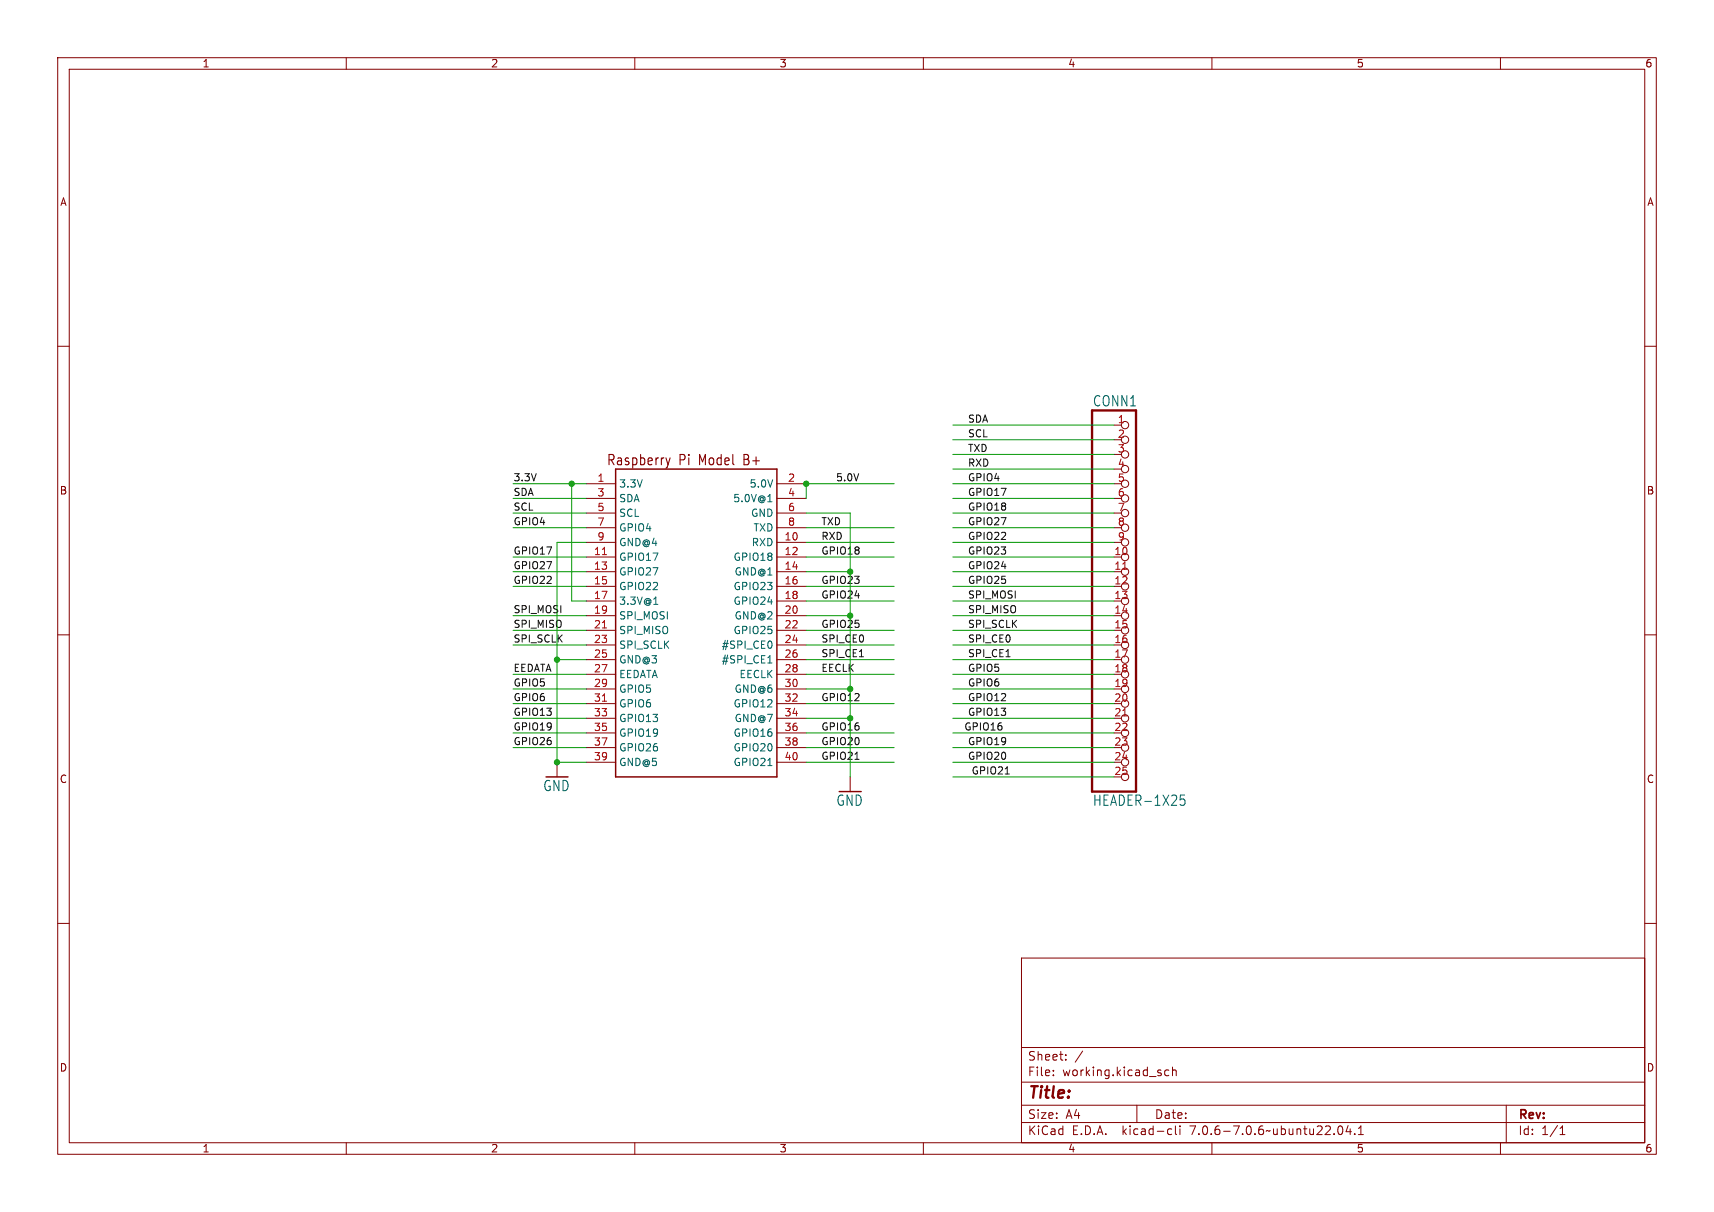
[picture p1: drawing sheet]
(kicad_sch (version 20230121) (generator eeschema)

 (paper "A4")

 (lib_symbols
  (symbol "working-eagle-import:GND" (power) (in_bom yes) (on_board yes)
   (property "Reference" "#GND" (at 0 0 0) (effects (font (size 1.27 1.27)) hide))
   (property "Value" "GND" (at -2.54 -2.54 0) (effects (font (size 1.778 1.5113)) (justify left bottom)))
   (property "Footprint" "" (at 0 0 0) (effects (font (size 1.27 1.27)) hide))
   (property "Datasheet" "" (at 0 0 0) (effects (font (size 1.27 1.27)) hide))
   (property "ki_locked" "" (at 0 0 0) (effects (font (size 1.27 1.27))))
   (symbol "GND_1_0"
    (polyline (pts (xy -1.905 0) (xy 1.905 0)) (stroke (width 0.254) (type solid)) (fill (type none)))
    (pin power_in line (at 0 2.54 270) (length 2.54) (name "GND" (effects (font (size 0 0)))) (number "1" (effects (font (size 0 0)))))))
  (symbol "working-eagle-import:HEADER-1X25" (in_bom yes) (on_board yes)
   (property "Reference" "CONN" (at -3.81 33.655 0) (effects (font (size 1.778 1.5113)) (justify left bottom)))
   (property "Value" "" (at -3.81 -35.56 0) (effects (font (size 1.778 1.5113)) (justify left bottom)))
   (property "Footprint" "working:1X25_ROUND_70MIL" (at 0 0 0) (effects (font (size 1.27 1.27)) hide))
   (property "Datasheet" "" (at 0 0 0) (effects (font (size 1.27 1.27)) hide))
   (property "ki_locked" "" (at 0 0 0) (effects (font (size 1.27 1.27))))
   (symbol "HEADER-1X25_1_0"
    (polyline (pts (xy -3.81 -33.02) (xy 3.81 -33.02)) (stroke (width 0.4064) (type solid)) (fill (type none)))
    (polyline (pts (xy -3.81 33.02) (xy -3.81 -33.02)) (stroke (width 0.4064) (type solid)) (fill (type none)))
    (polyline (pts (xy 3.81 -33.02) (xy 3.81 33.02)) (stroke (width 0.4064) (type solid)) (fill (type none)))
    (polyline (pts (xy 3.81 33.02) (xy -3.81 33.02)) (stroke (width 0.4064) (type solid)) (fill (type none)))
    (pin passive inverted (at 0 30.48 0) (length 2.54) (name "1" (effects (font (size 0 0)))) (number "1" (effects (font (size 1.27 1.27)))))
    (pin passive inverted (at 0 7.62 0) (length 2.54) (name "10" (effects (font (size 0 0)))) (number "10" (effects (font (size 1.27 1.27)))))
    (pin passive inverted (at 0 5.08 0) (length 2.54) (name "11" (effects (font (size 0 0)))) (number "11" (effects (font (size 1.27 1.27)))))
    (pin passive inverted (at 0 2.54 0) (length 2.54) (name "12" (effects (font (size 0 0)))) (number "12" (effects (font (size 1.27 1.27)))))
    (pin passive inverted (at 0 0 0) (length 2.54) (name "13" (effects (font (size 0 0)))) (number "13" (effects (font (size 1.27 1.27)))))
    (pin passive inverted (at 0 -2.54 0) (length 2.54) (name "14" (effects (font (size 0 0)))) (number "14" (effects (font (size 1.27 1.27)))))
    (pin passive inverted (at 0 -5.08 0) (length 2.54) (name "15" (effects (font (size 0 0)))) (number "15" (effects (font (size 1.27 1.27)))))
    (pin passive inverted (at 0 -7.62 0) (length 2.54) (name "16" (effects (font (size 0 0)))) (number "16" (effects (font (size 1.27 1.27)))))
    (pin passive inverted (at 0 -10.16 0) (length 2.54) (name "17" (effects (font (size 0 0)))) (number "17" (effects (font (size 1.27 1.27)))))
    (pin passive inverted (at 0 -12.7 0) (length 2.54) (name "18" (effects (font (size 0 0)))) (number "18" (effects (font (size 1.27 1.27)))))
    (pin passive inverted (at 0 -15.24 0) (length 2.54) (name "19" (effects (font (size 0 0)))) (number "19" (effects (font (size 1.27 1.27)))))
    (pin passive inverted (at 0 27.94 0) (length 2.54) (name "2" (effects (font (size 0 0)))) (number "2" (effects (font (size 1.27 1.27)))))
    (pin passive inverted (at 0 -17.78 0) (length 2.54) (name "20" (effects (font (size 0 0)))) (number "20" (effects (font (size 1.27 1.27)))))
    (pin passive inverted (at 0 -20.32 0) (length 2.54) (name "21" (effects (font (size 0 0)))) (number "21" (effects (font (size 1.27 1.27)))))
    (pin passive inverted (at 0 -22.86 0) (length 2.54) (name "22" (effects (font (size 0 0)))) (number "22" (effects (font (size 1.27 1.27)))))
    (pin passive inverted (at 0 -25.4 0) (length 2.54) (name "23" (effects (font (size 0 0)))) (number "23" (effects (font (size 1.27 1.27)))))
    (pin passive inverted (at 0 -27.94 0) (length 2.54) (name "24" (effects (font (size 0 0)))) (number "24" (effects (font (size 1.27 1.27)))))
    (pin passive inverted (at 0 -30.48 0) (length 2.54) (name "25" (effects (font (size 0 0)))) (number "25" (effects (font (size 1.27 1.27)))))
    (pin passive inverted (at 0 25.4 0) (length 2.54) (name "3" (effects (font (size 0 0)))) (number "3" (effects (font (size 1.27 1.27)))))
    (pin passive inverted (at 0 22.86 0) (length 2.54) (name "4" (effects (font (size 0 0)))) (number "4" (effects (font (size 1.27 1.27)))))
    (pin passive inverted (at 0 20.32 0) (length 2.54) (name "5" (effects (font (size 0 0)))) (number "5" (effects (font (size 1.27 1.27)))))
    (pin passive inverted (at 0 17.78 0) (length 2.54) (name "6" (effects (font (size 0 0)))) (number "6" (effects (font (size 1.27 1.27)))))
    (pin passive inverted (at 0 15.24 0) (length 2.54) (name "7" (effects (font (size 0 0)))) (number "7" (effects (font (size 1.27 1.27)))))
    (pin passive inverted (at 0 12.7 0) (length 2.54) (name "8" (effects (font (size 0 0)))) (number "8" (effects (font (size 1.27 1.27)))))
    (pin passive inverted (at 0 10.16 0) (length 2.54) (name "9" (effects (font (size 0 0)))) (number "9" (effects (font (size 1.27 1.27)))))))
  (symbol "working-eagle-import:RASPBERRYPI_BPLUS_BONNETNODIM" (in_bom yes) (on_board yes)
   (property "Reference" "RPI" (at 0 0 0) (effects (font (size 1.27 1.27)) hide))
   (property "Value" "" (at 0 0 0) (effects (font (size 1.27 1.27)) hide))
   (property "Footprint" "working:PI_BONNET_NODIM" (at 0 0 0) (effects (font (size 1.27 1.27)) hide))
   (property "Datasheet" "" (at 0 0 0) (effects (font (size 1.27 1.27)) hide))
   (property "ki_locked" "" (at 0 0 0) (effects (font (size 1.27 1.27))))
   (symbol "RASPBERRYPI_BPLUS_BONNETNODIM_1_0"
    (polyline (pts (xy -12.7 -30.48) (xy -12.7 22.86)) (stroke (width 0.254) (type solid)) (fill (type none)))
    (polyline (pts (xy -12.7 22.86) (xy 15.24 22.86)) (stroke (width 0.254) (type solid)) (fill (type none)))
    (polyline (pts (xy 15.24 -30.48) (xy -12.7 -30.48)) (stroke (width 0.254) (type solid)) (fill (type none)))
    (polyline (pts (xy 15.24 22.86) (xy 15.24 -30.48)) (stroke (width 0.254) (type solid)) (fill (type none)))
    (text "Raspberry Pi Model B+" (at 12.7 25.4 0) (effects (font (size 1.778 1.5113)) (justify right top)))
    (pin power_in line (at -17.78 20.32 0) (length 5.08) (name "3.3V" (effects (font (size 1.27 1.27)))) (number "1" (effects (font (size 1.27 1.27)))))
    (pin bidirectional line (at 20.32 10.16 180) (length 5.08) (name "RXD" (effects (font (size 1.27 1.27)))) (number "10" (effects (font (size 1.27 1.27)))))
    (pin bidirectional line (at -17.78 7.62 0) (length 5.08) (name "GPIO17" (effects (font (size 1.27 1.27)))) (number "11" (effects (font (size 1.27 1.27)))))
    (pin bidirectional line (at 20.32 7.62 180) (length 5.08) (name "GPIO18" (effects (font (size 1.27 1.27)))) (number "12" (effects (font (size 1.27 1.27)))))
    (pin bidirectional line (at -17.78 5.08 0) (length 5.08) (name "GPIO27" (effects (font (size 1.27 1.27)))) (number "13" (effects (font (size 1.27 1.27)))))
    (pin power_in line (at 20.32 5.08 180) (length 5.08) (name "GND@1" (effects (font (size 1.27 1.27)))) (number "14" (effects (font (size 1.27 1.27)))))
    (pin bidirectional line (at -17.78 2.54 0) (length 5.08) (name "GPIO22" (effects (font (size 1.27 1.27)))) (number "15" (effects (font (size 1.27 1.27)))))
    (pin bidirectional line (at 20.32 2.54 180) (length 5.08) (name "GPIO23" (effects (font (size 1.27 1.27)))) (number "16" (effects (font (size 1.27 1.27)))))
    (pin power_in line (at -17.78 0 0) (length 5.08) (name "3.3V@1" (effects (font (size 1.27 1.27)))) (number "17" (effects (font (size 1.27 1.27)))))
    (pin bidirectional line (at 20.32 0 180) (length 5.08) (name "GPIO24" (effects (font (size 1.27 1.27)))) (number "18" (effects (font (size 1.27 1.27)))))
    (pin bidirectional line (at -17.78 -2.54 0) (length 5.08) (name "SPI_MOSI" (effects (font (size 1.27 1.27)))) (number "19" (effects (font (size 1.27 1.27)))))
    (pin power_in line (at 20.32 20.32 180) (length 5.08) (name "5.0V" (effects (font (size 1.27 1.27)))) (number "2" (effects (font (size 1.27 1.27)))))
    (pin power_in line (at 20.32 -2.54 180) (length 5.08) (name "GND@2" (effects (font (size 1.27 1.27)))) (number "20" (effects (font (size 1.27 1.27)))))
    (pin bidirectional line (at -17.78 -5.08 0) (length 5.08) (name "SPI_MISO" (effects (font (size 1.27 1.27)))) (number "21" (effects (font (size 1.27 1.27)))))
    (pin bidirectional line (at 20.32 -5.08 180) (length 5.08) (name "GPIO25" (effects (font (size 1.27 1.27)))) (number "22" (effects (font (size 1.27 1.27)))))
    (pin bidirectional line (at -17.78 -7.62 0) (length 5.08) (name "SPI_SCLK" (effects (font (size 1.27 1.27)))) (number "23" (effects (font (size 1.27 1.27)))))
    (pin bidirectional line (at 20.32 -7.62 180) (length 5.08) (name "#SPI_CE0" (effects (font (size 1.27 1.27)))) (number "24" (effects (font (size 1.27 1.27)))))
    (pin power_in line (at -17.78 -10.16 0) (length 5.08) (name "GND@3" (effects (font (size 1.27 1.27)))) (number "25" (effects (font (size 1.27 1.27)))))
    (pin bidirectional line (at 20.32 -10.16 180) (length 5.08) (name "#SPI_CE1" (effects (font (size 1.27 1.27)))) (number "26" (effects (font (size 1.27 1.27)))))
    (pin bidirectional line (at -17.78 -12.7 0) (length 5.08) (name "EEDATA" (effects (font (size 1.27 1.27)))) (number "27" (effects (font (size 1.27 1.27)))))
    (pin bidirectional line (at 20.32 -12.7 180) (length 5.08) (name "EECLK" (effects (font (size 1.27 1.27)))) (number "28" (effects (font (size 1.27 1.27)))))
    (pin bidirectional line (at -17.78 -15.24 0) (length 5.08) (name "GPIO5" (effects (font (size 1.27 1.27)))) (number "29" (effects (font (size 1.27 1.27)))))
    (pin bidirectional line (at -17.78 17.78 0) (length 5.08) (name "SDA" (effects (font (size 1.27 1.27)))) (number "3" (effects (font (size 1.27 1.27)))))
    (pin power_in line (at 20.32 -15.24 180) (length 5.08) (name "GND@6" (effects (font (size 1.27 1.27)))) (number "30" (effects (font (size 1.27 1.27)))))
    (pin bidirectional line (at -17.78 -17.78 0) (length 5.08) (name "GPIO6" (effects (font (size 1.27 1.27)))) (number "31" (effects (font (size 1.27 1.27)))))
    (pin bidirectional line (at 20.32 -17.78 180) (length 5.08) (name "GPIO12" (effects (font (size 1.27 1.27)))) (number "32" (effects (font (size 1.27 1.27)))))
    (pin bidirectional line (at -17.78 -20.32 0) (length 5.08) (name "GPIO13" (effects (font (size 1.27 1.27)))) (number "33" (effects (font (size 1.27 1.27)))))
    (pin power_in line (at 20.32 -20.32 180) (length 5.08) (name "GND@7" (effects (font (size 1.27 1.27)))) (number "34" (effects (font (size 1.27 1.27)))))
    (pin bidirectional line (at -17.78 -22.86 0) (length 5.08) (name "GPIO19" (effects (font (size 1.27 1.27)))) (number "35" (effects (font (size 1.27 1.27)))))
    (pin bidirectional line (at 20.32 -22.86 180) (length 5.08) (name "GPIO16" (effects (font (size 1.27 1.27)))) (number "36" (effects (font (size 1.27 1.27)))))
    (pin bidirectional line (at -17.78 -25.4 0) (length 5.08) (name "GPIO26" (effects (font (size 1.27 1.27)))) (number "37" (effects (font (size 1.27 1.27)))))
    (pin bidirectional line (at 20.32 -25.4 180) (length 5.08) (name "GPIO20" (effects (font (size 1.27 1.27)))) (number "38" (effects (font (size 1.27 1.27)))))
    (pin power_in line (at -17.78 -27.94 0) (length 5.08) (name "GND@5" (effects (font (size 1.27 1.27)))) (number "39" (effects (font (size 1.27 1.27)))))
    (pin power_in line (at 20.32 17.78 180) (length 5.08) (name "5.0V@1" (effects (font (size 1.27 1.27)))) (number "4" (effects (font (size 1.27 1.27)))))
    (pin bidirectional line (at 20.32 -27.94 180) (length 5.08) (name "GPIO21" (effects (font (size 1.27 1.27)))) (number "40" (effects (font (size 1.27 1.27)))))
    (pin bidirectional line (at -17.78 15.24 0) (length 5.08) (name "SCL" (effects (font (size 1.27 1.27)))) (number "5" (effects (font (size 1.27 1.27)))))
    (pin power_in line (at 20.32 15.24 180) (length 5.08) (name "GND" (effects (font (size 1.27 1.27)))) (number "6" (effects (font (size 1.27 1.27)))))
    (pin bidirectional line (at -17.78 12.7 0) (length 5.08) (name "GPIO4" (effects (font (size 1.27 1.27)))) (number "7" (effects (font (size 1.27 1.27)))))
    (pin bidirectional line (at 20.32 12.7 180) (length 5.08) (name "TXD" (effects (font (size 1.27 1.27)))) (number "8" (effects (font (size 1.27 1.27)))))
    (pin power_in line (at -17.78 10.16 0) (length 5.08) (name "GND@4" (effects (font (size 1.27 1.27)))) (number "9" (effects (font (size 1.27 1.27))))))))

 (junction (at 96.52 114.3) (diameter 0) (color 0 0 0 0))
 (junction (at 147.32 124.46) (diameter 0) (color 0 0 0 0))
 (junction (at 147.32 106.68) (diameter 0) (color 0 0 0 0))
 (junction (at 99.06 83.82) (diameter 0) (color 0 0 0 0))
 (junction (at 139.7 83.82) (diameter 0) (color 0 0 0 0))
 (junction (at 147.32 99.06) (diameter 0) (color 0 0 0 0))
 (junction (at 147.32 119.38) (diameter 0) (color 0 0 0 0))
 (junction (at 96.52 132.08) (diameter 0) (color 0 0 0 0))

 (wire (pts (xy 139.7 119.38) (xy 147.32 119.38)) (stroke (width 0.1524) (type solid)))
 (wire (pts (xy 139.7 101.6) (xy 154.94 101.6)) (stroke (width 0.1524) (type solid)))
 (wire (pts (xy 101.6 91.44) (xy 88.9 91.44)) (stroke (width 0.1524) (type solid)))
 (wire (pts (xy 139.7 88.9) (xy 147.32 88.9)) (stroke (width 0.1524) (type solid)))
 (wire (pts (xy 193.04 127) (xy 165.1 127)) (stroke (width 0.1524) (type solid)))
 (wire (pts (xy 147.32 99.06) (xy 147.32 106.68)) (stroke (width 0.1524) (type solid)))
 (wire (pts (xy 165.1 99.06) (xy 193.04 99.06)) (stroke (width 0.1524) (type solid)))
 (wire (pts (xy 96.52 114.3) (xy 101.6 114.3)) (stroke (width 0.1524) (type solid)))
 (wire (pts (xy 147.32 106.68) (xy 147.32 119.38)) (stroke (width 0.1524) (type solid)))
 (wire (pts (xy 193.04 116.84) (xy 165.1 116.84)) (stroke (width 0.1524) (type solid)))
 (wire (pts (xy 88.9 129.54) (xy 101.6 129.54)) (stroke (width 0.1524) (type solid)))
 (wire (pts (xy 165.1 134.62) (xy 193.04 134.62)) (stroke (width 0.1524) (type solid)))
 (wire (pts (xy 165.1 104.14) (xy 193.04 104.14)) (stroke (width 0.1524) (type solid)))
 (wire (pts (xy 139.7 83.82) (xy 154.94 83.82)) (stroke (width 0.1524) (type solid)))
 (wire (pts (xy 165.1 129.54) (xy 193.04 129.54)) (stroke (width 0.1524) (type solid)))
 (wire (pts (xy 139.7 127) (xy 154.94 127)) (stroke (width 0.1524) (type solid)))
 (wire (pts (xy 165.1 81.28) (xy 193.04 81.28)) (stroke (width 0.1524) (type solid)))
 (wire (pts (xy 139.7 109.22) (xy 154.94 109.22)) (stroke (width 0.1524) (type solid)))
 (wire (pts (xy 88.9 119.38) (xy 101.6 119.38)) (stroke (width 0.1524) (type solid)))
 (wire (pts (xy 101.6 132.08) (xy 96.52 132.08)) (stroke (width 0.1524) (type solid)))
 (wire (pts (xy 139.7 124.46) (xy 147.32 124.46)) (stroke (width 0.1524) (type solid)))
 (wire (pts (xy 99.06 104.14) (xy 99.06 83.82)) (stroke (width 0.1524) (type solid)))
 (wire (pts (xy 139.7 114.3) (xy 154.94 114.3)) (stroke (width 0.1524) (type solid)))
 (wire (pts (xy 99.06 104.14) (xy 101.6 104.14)) (stroke (width 0.1524) (type solid)))
 (wire (pts (xy 101.6 116.84) (xy 88.9 116.84)) (stroke (width 0.1524) (type solid)))
 (wire (pts (xy 88.9 121.92) (xy 101.6 121.92)) (stroke (width 0.1524) (type solid)))
 (wire (pts (xy 88.9 106.68) (xy 101.6 106.68)) (stroke (width 0.1524) (type solid)))
 (wire (pts (xy 139.7 132.08) (xy 154.94 132.08)) (stroke (width 0.1524) (type solid)))
 (wire (pts (xy 193.04 78.74) (xy 165.1 78.74)) (stroke (width 0.1524) (type solid)))
 (wire (pts (xy 88.9 127) (xy 101.6 127)) (stroke (width 0.1524) (type solid)))
 (wire (pts (xy 139.7 129.54) (xy 154.94 129.54)) (stroke (width 0.1524) (type solid)))
 (wire (pts (xy 88.9 99.06) (xy 101.6 99.06)) (stroke (width 0.1524) (type solid)))
 (wire (pts (xy 154.94 93.98) (xy 139.7 93.98)) (stroke (width 0.1524) (type solid)))
 (wire (pts (xy 165.1 124.46) (xy 193.04 124.46)) (stroke (width 0.1524) (type solid)))
 (wire (pts (xy 139.7 104.14) (xy 154.94 104.14)) (stroke (width 0.1524) (type solid)))
 (wire (pts (xy 139.7 106.68) (xy 147.32 106.68)) (stroke (width 0.1524) (type solid)))
 (wire (pts (xy 165.1 119.38) (xy 193.04 119.38)) (stroke (width 0.1524) (type solid)))
 (wire (pts (xy 101.6 88.9) (xy 88.9 88.9)) (stroke (width 0.1524) (type solid)))
 (wire (pts (xy 96.52 114.3) (xy 96.52 93.98)) (stroke (width 0.1524) (type solid)))
 (wire (pts (xy 193.04 73.66) (xy 165.1 73.66)) (stroke (width 0.1524) (type solid)))
 (wire (pts (xy 88.9 124.46) (xy 101.6 124.46)) (stroke (width 0.1524) (type solid)))
 (wire (pts (xy 147.32 124.46) (xy 147.32 134.62)) (stroke (width 0.1524) (type solid)))
 (wire (pts (xy 193.04 121.92) (xy 165.1 121.92)) (stroke (width 0.1524) (type solid)))
 (wire (pts (xy 165.1 114.3) (xy 193.04 114.3)) (stroke (width 0.1524) (type solid)))
 (wire (pts (xy 193.04 96.52) (xy 165.1 96.52)) (stroke (width 0.1524) (type solid)))
 (wire (pts (xy 101.6 86.36) (xy 88.9 86.36)) (stroke (width 0.1524) (type solid)))
 (wire (pts (xy 101.6 83.82) (xy 99.06 83.82)) (stroke (width 0.1524) (type solid)))
 (wire (pts (xy 193.04 132.08) (xy 165.1 132.08)) (stroke (width 0.1524) (type solid)))
 (wire (pts (xy 139.7 99.06) (xy 147.32 99.06)) (stroke (width 0.1524) (type solid)))
 (wire (pts (xy 139.7 121.92) (xy 154.94 121.92)) (stroke (width 0.1524) (type solid)))
 (wire (pts (xy 193.04 106.68) (xy 165.1 106.68)) (stroke (width 0.1524) (type solid)))
 (wire (pts (xy 165.1 93.98) (xy 193.04 93.98)) (stroke (width 0.1524) (type solid)))
 (wire (pts (xy 147.32 119.38) (xy 147.32 124.46)) (stroke (width 0.1524) (type solid)))
 (wire (pts (xy 139.7 91.44) (xy 154.94 91.44)) (stroke (width 0.1524) (type solid)))
 (wire (pts (xy 147.32 88.9) (xy 147.32 99.06)) (stroke (width 0.1524) (type solid)))
 (wire (pts (xy 165.1 76.2) (xy 193.04 76.2)) (stroke (width 0.1524) (type solid)))
 (wire (pts (xy 165.1 109.22) (xy 193.04 109.22)) (stroke (width 0.1524) (type solid)))
 (wire (pts (xy 165.1 88.9) (xy 193.04 88.9)) (stroke (width 0.1524) (type solid)))
 (wire (pts (xy 101.6 101.6) (xy 88.9 101.6)) (stroke (width 0.1524) (type solid)))
 (wire (pts (xy 193.04 91.44) (xy 165.1 91.44)) (stroke (width 0.1524) (type solid)))
 (wire (pts (xy 139.7 96.52) (xy 154.94 96.52)) (stroke (width 0.1524) (type solid)))
 (wire (pts (xy 193.04 83.82) (xy 165.1 83.82)) (stroke (width 0.1524) (type solid)))
 (wire (pts (xy 99.06 83.82) (xy 88.9 83.82)) (stroke (width 0.1524) (type solid)))
 (wire (pts (xy 101.6 96.52) (xy 88.9 96.52)) (stroke (width 0.1524) (type solid)))
 (wire (pts (xy 193.04 111.76) (xy 165.1 111.76)) (stroke (width 0.1524) (type solid)))
 (wire (pts (xy 139.7 116.84) (xy 154.94 116.84)) (stroke (width 0.1524) (type solid)))
 (wire (pts (xy 165.1 86.36) (xy 193.04 86.36)) (stroke (width 0.1524) (type solid)))
 (wire (pts (xy 96.52 93.98) (xy 101.6 93.98)) (stroke (width 0.1524) (type solid)))
 (wire (pts (xy 139.7 111.76) (xy 154.94 111.76)) (stroke (width 0.1524) (type solid)))
 (wire (pts (xy 88.9 109.22) (xy 101.6 109.22)) (stroke (width 0.1524) (type solid)))
 (wire (pts (xy 193.04 101.6) (xy 165.1 101.6)) (stroke (width 0.1524) (type solid)))
 (wire (pts (xy 139.7 86.36) (xy 139.7 83.82)) (stroke (width 0.1524) (type solid)))
 (wire (pts (xy 88.9 111.76) (xy 101.6 111.76)) (stroke (width 0.1524) (type solid)))
 (wire (pts (xy 96.52 114.3) (xy 96.52 132.08)) (stroke (width 0.1524) (type solid)))

 (label "GPIO16" (at 167.005 127 0) (fields_autoplaced) (effects (font (size 1.2446 1.2446)) (justify left bottom)))
 (label "GPIO18" (at 167.64 88.9 0) (fields_autoplaced) (effects (font (size 1.2446 1.2446)) (justify left bottom)))
 (label "GPIO25" (at 167.64 101.6 0) (fields_autoplaced) (effects (font (size 1.2446 1.2446)) (justify left bottom)))
 (label "GPIO17" (at 88.9 96.52 0) (fields_autoplaced) (effects (font (size 1.2446 1.2446)) (justify left bottom)))
 (label "GPIO6" (at 167.64 119.38 0) (fields_autoplaced) (effects (font (size 1.2446 1.2446)) (justify left bottom)))
 (label "GPIO18" (at 142.24 96.52 0) (fields_autoplaced) (effects (font (size 1.2446 1.2446)) (justify left bottom)))
 (label "GPIO12" (at 167.64 121.92 0) (fields_autoplaced) (effects (font (size 1.2446 1.2446)) (justify left bottom)))
 (label "SCL" (at 167.64 76.2 0) (fields_autoplaced) (effects (font (size 1.2446 1.2446)) (justify left bottom)))
 (label "GPIO24" (at 142.24 104.14 0) (fields_autoplaced) (effects (font (size 1.2446 1.2446)) (justify left bottom)))
 (label "GPIO21" (at 142.24 132.08 0) (fields_autoplaced) (effects (font (size 1.2446 1.2446)) (justify left bottom)))
 (label "GPIO19" (at 167.64 129.54 0) (fields_autoplaced) (effects (font (size 1.2446 1.2446)) (justify left bottom)))
 (label "SDA" (at 88.9 86.36 0) (fields_autoplaced) (effects (font (size 1.2446 1.2446)) (justify left bottom)))
 (label "GPIO4" (at 167.64 83.82 0) (fields_autoplaced) (effects (font (size 1.2446 1.2446)) (justify left bottom)))
 (label "GPIO4" (at 88.9 91.44 0) (fields_autoplaced) (effects (font (size 1.2446 1.2446)) (justify left bottom)))
 (label "GPIO25" (at 142.24 109.22 0) (fields_autoplaced) (effects (font (size 1.2446 1.2446)) (justify left bottom)))
 (label "GPIO22" (at 167.64 93.98 0) (fields_autoplaced) (effects (font (size 1.2446 1.2446)) (justify left bottom)))
 (label "GPIO22" (at 88.9 101.6 0) (fields_autoplaced) (effects (font (size 1.2446 1.2446)) (justify left bottom)))
 (label "SPI_MOSI" (at 88.9 106.68 0) (fields_autoplaced) (effects (font (size 1.2446 1.2446)) (justify left bottom)))
 (label "SPI_SCLK" (at 88.9 111.76 0) (fields_autoplaced) (effects (font (size 1.2446 1.2446)) (justify left bottom)))
 (label "5.0V" (at 144.78 83.82 0) (fields_autoplaced) (effects (font (size 1.2446 1.2446)) (justify left bottom)))
 (label "GPIO27" (at 167.64 91.44 0) (fields_autoplaced) (effects (font (size 1.2446 1.2446)) (justify left bottom)))
 (label "GPIO19" (at 88.9 127 0) (fields_autoplaced) (effects (font (size 1.2446 1.2446)) (justify left bottom)))
 (label "SPI_CE1" (at 167.64 114.3 0) (fields_autoplaced) (effects (font (size 1.2446 1.2446)) (justify left bottom)))
 (label "GPIO16" (at 142.24 127 0) (fields_autoplaced) (effects (font (size 1.2446 1.2446)) (justify left bottom)))
 (label "GPIO17" (at 167.64 86.36 0) (fields_autoplaced) (effects (font (size 1.2446 1.2446)) (justify left bottom)))
 (label "SPI_MISO" (at 167.64 106.68 0) (fields_autoplaced) (effects (font (size 1.2446 1.2446)) (justify left bottom)))
 (label "EECLK" (at 142.24 116.84 0) (fields_autoplaced) (effects (font (size 1.2446 1.2446)) (justify left bottom)))
 (label "RXD" (at 167.64 81.28 0) (fields_autoplaced) (effects (font (size 1.2446 1.2446)) (justify left bottom)))
 (label "SPI_MISO" (at 88.9 109.22 0) (fields_autoplaced) (effects (font (size 1.2446 1.2446)) (justify left bottom)))
 (label "GPIO20" (at 167.64 132.08 0) (fields_autoplaced) (effects (font (size 1.2446 1.2446)) (justify left bottom)))
 (label "GPIO12" (at 142.24 121.92 0) (fields_autoplaced) (effects (font (size 1.2446 1.2446)) (justify left bottom)))
 (label "GPIO26" (at 88.9 129.54 0) (fields_autoplaced) (effects (font (size 1.2446 1.2446)) (justify left bottom)))
 (label "GPIO5" (at 88.9 119.38 0) (fields_autoplaced) (effects (font (size 1.2446 1.2446)) (justify left bottom)))
 (label "GPIO20" (at 142.24 129.54 0) (fields_autoplaced) (effects (font (size 1.2446 1.2446)) (justify left bottom)))
 (label "GPIO24" (at 167.64 99.06 0) (fields_autoplaced) (effects (font (size 1.2446 1.2446)) (justify left bottom)))
 (label "GPIO6" (at 88.9 121.92 0) (fields_autoplaced) (effects (font (size 1.2446 1.2446)) (justify left bottom)))
 (label "GPIO21" (at 168.275 134.62 0) (fields_autoplaced) (effects (font (size 1.2446 1.2446)) (justify left bottom)))
 (label "SPI_SCLK" (at 167.64 109.22 0) (fields_autoplaced) (effects (font (size 1.2446 1.2446)) (justify left bottom)))
 (label "GPIO13" (at 167.64 124.46 0) (fields_autoplaced) (effects (font (size 1.2446 1.2446)) (justify left bottom)))
 (label "EEDATA" (at 88.9 116.84 0) (fields_autoplaced) (effects (font (size 1.2446 1.2446)) (justify left bottom)))
 (label "TXD" (at 167.64 78.74 0) (fields_autoplaced) (effects (font (size 1.2446 1.2446)) (justify left bottom)))
 (label "SDA" (at 167.64 73.66 0) (fields_autoplaced) (effects (font (size 1.2446 1.2446)) (justify left bottom)))
 (label "3.3V" (at 88.9 83.82 0) (fields_autoplaced) (effects (font (size 1.2446 1.2446)) (justify left bottom)))
 (label "GPIO13" (at 88.9 124.46 0) (fields_autoplaced) (effects (font (size 1.2446 1.2446)) (justify left bottom)))
 (label "GPIO23" (at 142.24 101.6 0) (fields_autoplaced) (effects (font (size 1.2446 1.2446)) (justify left bottom)))
 (label "SPI_CE0" (at 167.64 111.76 0) (fields_autoplaced) (effects (font (size 1.2446 1.2446)) (justify left bottom)))
 (label "GPIO5" (at 167.64 116.84 0) (fields_autoplaced) (effects (font (size 1.2446 1.2446)) (justify left bottom)))
 (label "GPIO23" (at 167.64 96.52 0) (fields_autoplaced) (effects (font (size 1.2446 1.2446)) (justify left bottom)))
 (label "SPI_CE0" (at 142.24 111.76 0) (fields_autoplaced) (effects (font (size 1.2446 1.2446)) (justify left bottom)))
 (label "SPI_MOSI" (at 167.64 104.14 0) (fields_autoplaced) (effects (font (size 1.2446 1.2446)) (justify left bottom)))
 (label "TXD" (at 142.24 91.44 0) (fields_autoplaced) (effects (font (size 1.2446 1.2446)) (justify left bottom)))
 (label "RXD" (at 142.24 93.98 0) (fields_autoplaced) (effects (font (size 1.2446 1.2446)) (justify left bottom)))
 (label "SPI_CE1" (at 142.24 114.3 0) (fields_autoplaced) (effects (font (size 1.2446 1.2446)) (justify left bottom)))
 (label "SCL" (at 88.9 88.9 0) (fields_autoplaced) (effects (font (size 1.2446 1.2446)) (justify left bottom)))
 (label "GPIO27" (at 88.9 99.06 0) (fields_autoplaced) (effects (font (size 1.2446 1.2446)) (justify left bottom)))

 (symbol (lib_id "working-eagle-import:RASPBERRYPI_BPLUS_BONNETNODIM") (at 119.38 104.14 0) (unit 1) (in_bom yes) (on_board yes) (dnp no)
  (property "Reference" "RPI1" (at 119.38 104.14 0) (effects (font (size 1.27 1.27)) hide))
  (property "Value" "RASPBERRYPI_BPLUS_BONNETNODIM" (at 119.38 104.14 0) (effects (font (size 1.27 1.27)) hide))
  (property "Footprint" "working:PI_BONNET_NODIM" (at 119.38 104.14 0) (effects (font (size 1.27 1.27)) hide))
  (property "Datasheet" "" (at 119.38 104.14 0) (effects (font (size 1.27 1.27)) hide)) (pin "1") (pin "10") (pin "11") (pin "12") (pin "13") (pin "14") (pin "15") (pin "16") (pin "17") (pin "18") (pin "19") (pin "2") (pin "20") (pin "21") (pin "22") (pin "23") (pin "24") (pin "25") (pin "26") (pin "27") (pin "28") (pin "29") (pin "3") (pin "30") (pin "31") (pin "32") (pin "33") (pin "34") (pin "35") (pin "36") (pin "37") (pin "38") (pin "39") (pin "4") (pin "40") (pin "5") (pin "6") (pin "7") (pin "8") (pin "9"))

 (symbol (lib_id "working-eagle-import:HEADER-1X25") (at 193.04 104.14 0) (unit 1) (in_bom yes) (on_board yes) (dnp no)
  (property "Reference" "CONN1" (at 189.23 70.485 0) (effects (font (size 1.778 1.5113)) (justify left bottom)))
  (property "Value" "HEADER-1X25" (at 189.23 139.7 0) (effects (font (size 1.778 1.5113)) (justify left bottom)))
  (property "Footprint" "working:1X25_ROUND_70MIL" (at 193.04 104.14 0) (effects (font (size 1.27 1.27)) hide))
  (property "Datasheet" "" (at 193.04 104.14 0) (effects (font (size 1.27 1.27)) hide)) (pin "1") (pin "10") (pin "11") (pin "12") (pin "13") (pin "14") (pin "15") (pin "16") (pin "17") (pin "18") (pin "19") (pin "2") (pin "20") (pin "21") (pin "22") (pin "23") (pin "24") (pin "25") (pin "3") (pin "4") (pin "5") (pin "6") (pin "7") (pin "8") (pin "9"))

 (symbol (lib_id "working-eagle-import:GND") (at 147.32 137.16 0) (unit 1) (in_bom yes) (on_board yes) (dnp no)
  (property "Reference" "#GND2" (at 147.32 137.16 0) (effects (font (size 1.27 1.27)) hide))
  (property "Value" "GND" (at 144.78 139.7 0) (effects (font (size 1.778 1.5113)) (justify left bottom)))
  (property "Footprint" "" (at 147.32 137.16 0) (effects (font (size 1.27 1.27)) hide))
  (property "Datasheet" "" (at 147.32 137.16 0) (effects (font (size 1.27 1.27)) hide)) (pin "1"))

 (symbol (lib_id "working-eagle-import:GND") (at 96.52 134.62 0) (unit 1) (in_bom yes) (on_board yes) (dnp no)
  (property "Reference" "#GND1" (at 96.52 134.62 0) (effects (font (size 1.27 1.27)) hide))
  (property "Value" "GND" (at 93.98 137.16 0) (effects (font (size 1.778 1.5113)) (justify left bottom)))
  (property "Footprint" "" (at 96.52 134.62 0) (effects (font (size 1.27 1.27)) hide))
  (property "Datasheet" "" (at 96.52 134.62 0) (effects (font (size 1.27 1.27)) hide)) (pin "1"))

 (sheet_instances (path "" (page "1"))))
